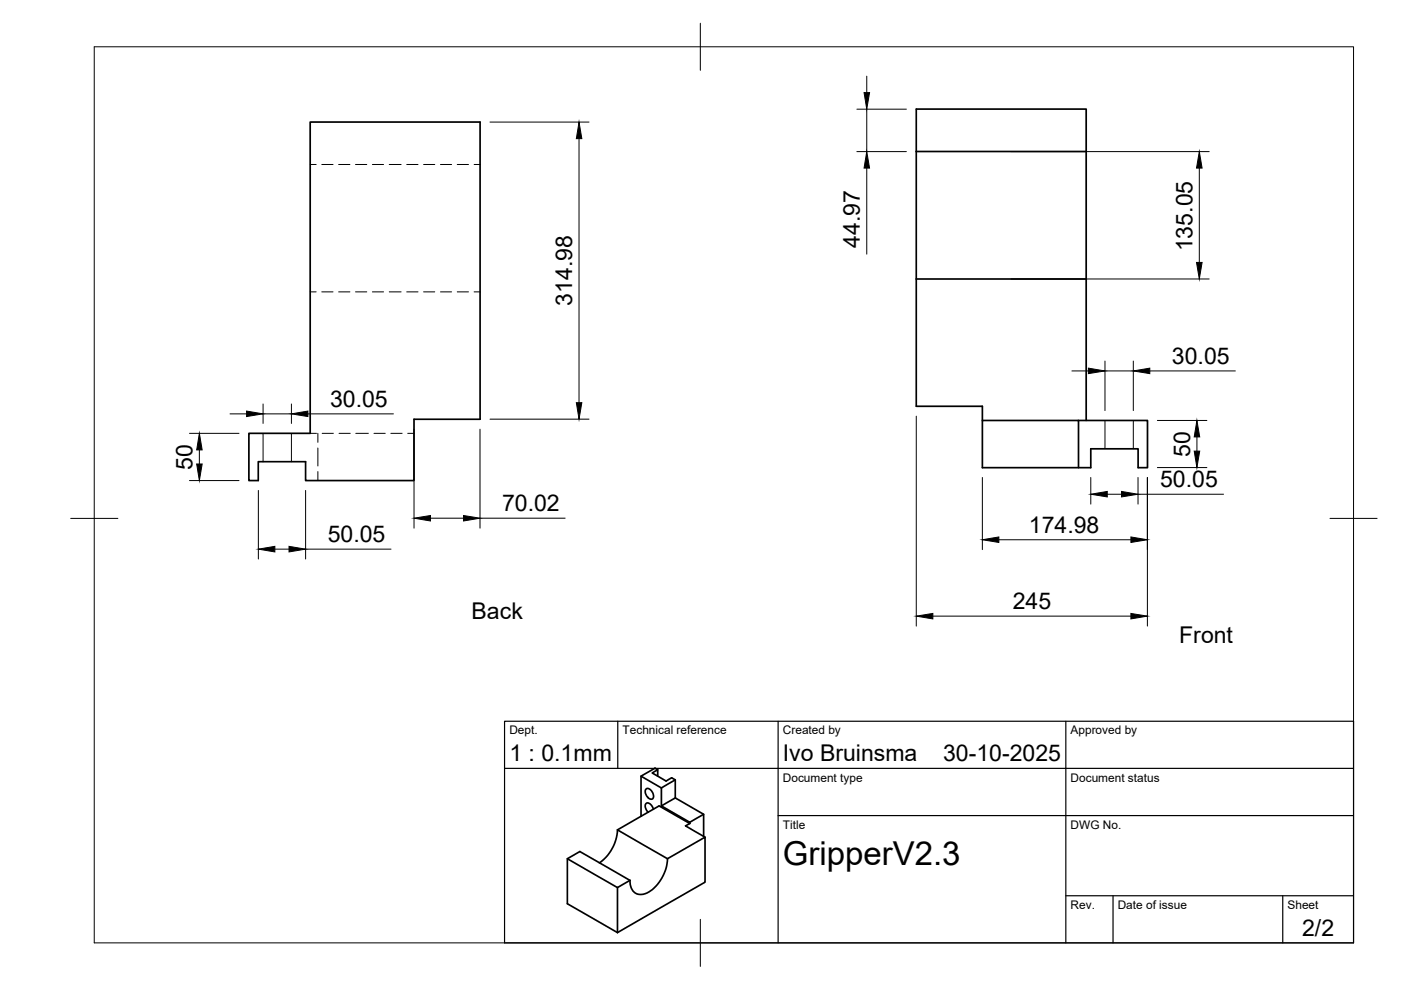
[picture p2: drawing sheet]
<svg xmlns="http://www.w3.org/2000/svg" width="297mm" height="210mm" viewBox="0 0 297 210" stroke-linecap="round" stroke-linejoin="round" font-family="sans-serif">
<!-- layer: Visible -->
<g fill="none" stroke="#000" stroke-width=".36">
<path d="M65.8 25.9h36v63h-14v13h-23v-4h-10v4h-2v-10h13zM194.3 32.1v27.1M194.3 32.1v-9h36v9M194.3 32.1h36M230.3 32.1v27.1M194.3 59.2v26.9h14v3M194.3 59.2h36M230.3 59.2v29.9M228.7 89.1h14.6v10.1h-2v-4h-10v4h-23v-10.1h20.4v10.1M130.9 176a9.1 9.1 0 0 1-3.8 6.9M130.9 176l10.6 6.1M135.9 164.6l4.3 2.5"/>
<path d="M136.9 167.4a1.06 1.06 0 0 1 1.6 .8v.2a.67 .67 0 0 1-.2 1 .67 .67 0 0 1-.9-.3l-.6-1zM138.5 171.6a1.4 1.4 0 0 0-1.4-1.3 1.38 1.38 0 0 0 .3 1.9M139.4 164.6v-1.4l-.5-.3-3 1.7v8.5M139.4 163.2l-1.1 .7 2.9 1.7 1.2-.7 .8 .4v3.9l6 3.4v4.7M140.2 167.1v3.8M143.2 165.3l-3 1.8M143.2 169.2l-3 1.7 6 3.4 3-1.7M146.2 174.6l-.8 .5 4.1 2.4M146.2 174.6l-6.5-3.7-8.8 5.1M146.2 174.3v.3M120.3 182.1l10.6 6.1M130.9 188.2v9.5"/>
<path d="M133.6 186.7l-2.7 1.5M133.6 186.7l-10.7-6.2-2.6 1.6v9.5l10.6 6.1M141.5 182.1a8.6 8.6 0 0 1-4.7 7.4 2.3 2.3 0 0 1-3.2-2.4v-.4M141.5 182.1l8-4.6v9.5l-18.6 10.7"/>
</g>
<!-- layer: Hidden -->
<g fill="none" stroke="#000" stroke-width=".21">
<path d="M65.8 34.9h1.2M68.2 34.9h2.4M71.8 34.9h2.4M75.4 34.9h2.4M79 34.9h2.3M82.5 34.9h2.5M86.2 34.9h2.4M89.8 34.9h2.4M93.4 34.9h2.4M96.9 34.9h2.4M100.5 34.9h1.3M65.8 61.9h1.2"/>
<path d="M68.2 61.9h2.4M71.8 61.9h2.4M75.4 61.9h2.4M79 61.9h2.3M82.5 61.9h2.5M86.2 61.9h2.4M89.8 61.9h2.4M93.4 61.9h2.4M96.9 61.9h2.4M100.5 61.9h1.3M55.8 91.9v6M61.8 91.9v6"/>
<path d="M65.8 91.9h1.3M67.4 95v3.8M67.4 91.9v1.9M67.4 100v1.9M68.3 91.9h2.4M71.9 91.9h2.4M75.4 91.9h2.7M79.3 91.9h2.4M82.9 91.9h2.4M86.4 91.9h1.4M234.3 89.1v6.1M240.3 89.1v6.1"/>
</g>
<!-- layer: BORDER -->
<path d="M20 9.9h267v190h-267zM148.5 4.9v10M15 109.9h10M282 109.9h10M148.5 194.9v10" fill="none" stroke="#000" stroke-width=".21"/>
<!-- layer: TITLEBLOCK -->
<path d="M107 152.9h180v47h-180zM131 152.9v10M165 152.9v47M226 152.9v47M107 162.9h180M165 172.9h122M226 189.9h61M236 189.9v10M272 189.9v10" fill="none" stroke="#000" stroke-width=".25"/>
<!-- layer: FD_Dimensions -->
<g fill="none" stroke="#000" stroke-width=".21">
<path d="M183.8 16.1v3.5M103.9 25.9h21M122.8 29.4v56M181.7 32.1h10.5M181.7 23.1h10.5M183.8 23.1v9M183.8 35.6v18.3M214.4 32.1h42M254.3 35.6v20M214.4 59.2h42M227.3 78.6h3.5M234.3 76.6v10.5"/>
<path d="M234.3 78.6h6M240.3 76.6v10.5M243.8 78.6h18.1M40.2 91.9h10.5M42.3 95.4v3M48.8 87.7h3.5M55.8 85.7v4.1M55.8 87.7h6M61.8 85.7v4.1M65.3 87.7h18.1M87.8 91v21M101.8 91v21"/>
<path d="M103.9 88.9h21M194.3 88.2v44.6M245.4 99.1h10.5M245.4 89.1h10.5M253.8 92.6v3M40.2 101.9h10.5M54.8 104v14.5M58.3 116.4h3M64.8 104v14.5M64.8 116.4h18.1M91.3 109.9h7M101.8 109.9h18"/>
<path d="M208.3 101.2v15.3M211.8 114.4h28M231.3 101.2v5.7M234.8 104.8h3M241.3 101.2v5.7M241.3 104.8h18.1M243.3 101.2v31.6M197.8 130.6h42"/>
</g>
<g fill="#000" stroke="#000" stroke-width=".21">
<path d="M183.2 19.6h1.2l-.6 3.5zM122.8 25.9l.6 3.5h-1.2zM183.8 32.1l.6 3.5h-1.2zM254.3 32.1l.6 3.5h-1.2zM253.7 55.6h1.2l-.6 3.6zM230.8 78.1l3.5 .5-3.5 .6zM240.3 78.6l3.5-.5v1.1zM41.7 98.4h1.2l-.6 3.5zM42.3 91.9l.6 3.5h-1.2zM52.3 87.2l3.5 .5-3.5 .6zM61.8 87.7l3.5-.5v1.1zM122.2 85.4h1.2l-.6 3.5z"/>
<path d="M253.2 95.6h1.2l-.6 3.5zM253.8 89.1l.6 3.5h-1.2zM54.8 116.4l3.5-.6v1.2zM61.3 115.8l3.5 .6-3.5 .6zM87.8 109.9l3.5-.6v1.2zM98.3 109.3l3.5 .6-3.5 .6zM208.3 114.4l3.5-.6v1.2zM231.3 104.8l3.5-.6v1.2zM237.8 104.2l3.5 .6-3.5 .6zM239.8 113.8l3.5 .6-3.5 .6zM194.3 130.6l3.5-.5v1.1zM239.8 130.1l3.5 .5-3.5 .6z"/>
</g>
<text font-size="7" x="166" y="183.4">GripperV2.3</text>
<g font-size="4.9">
<text x="182.3" y="52.5" transform="rotate(-90 182.3 52.5)">44.97</text>
<text x="252.8" y="53.3" transform="rotate(-90 252.8 53.3)">135.05</text>
<text x="121.3" y="64.8" transform="rotate(-90 121.3 64.8)">314.98</text>
<text x="248.5" y="77.2">30.05</text>
<text x="70" y="86.3">30.05</text>
<text x="40.8" y="99.6" transform="rotate(-90 40.8 99.6)">50</text>
<text x="252.3" y="96.9" transform="rotate(-90 252.3 96.9)">50</text>
<text x="246" y="103.3">50.05</text>
<text x="106.4" y="108.4">70.02</text>
<text x="218.1" y="113">174.98</text>
<text x="69.5" y="115">50.05</text>
<text x="100" y="131.3">Back</text>
<text x="214.7" y="129.2">245</text>
<text x="250" y="136.4">Front</text>
<text x="108" y="161.4">1 : 0.1mm</text>
<text x="166" y="161.4">Ivo Bruinsma</text>
<text x="200" y="161.4">30-10-2025</text>
<text x="276.1" y="198.6">2/2</text>
</g>
<g font-size="2.5">
<text x="108" y="155.7">Dept.</text>
<text x="132" y="155.7">Technical reference</text>
<text x="166" y="155.7">Created by</text>
<text x="227" y="155.7">Approved by</text>
<text x="166" y="165.7">Document type</text>
<text x="227" y="165.7">Document status</text>
<text x="166" y="175.7">Title</text>
<text x="227" y="175.7">DWG No.</text>
<text x="227" y="192.7">Rev.</text>
<text x="237" y="192.7">Date of issue</text>
<text x="273" y="192.7">Sheet</text>
</g>
</svg>
